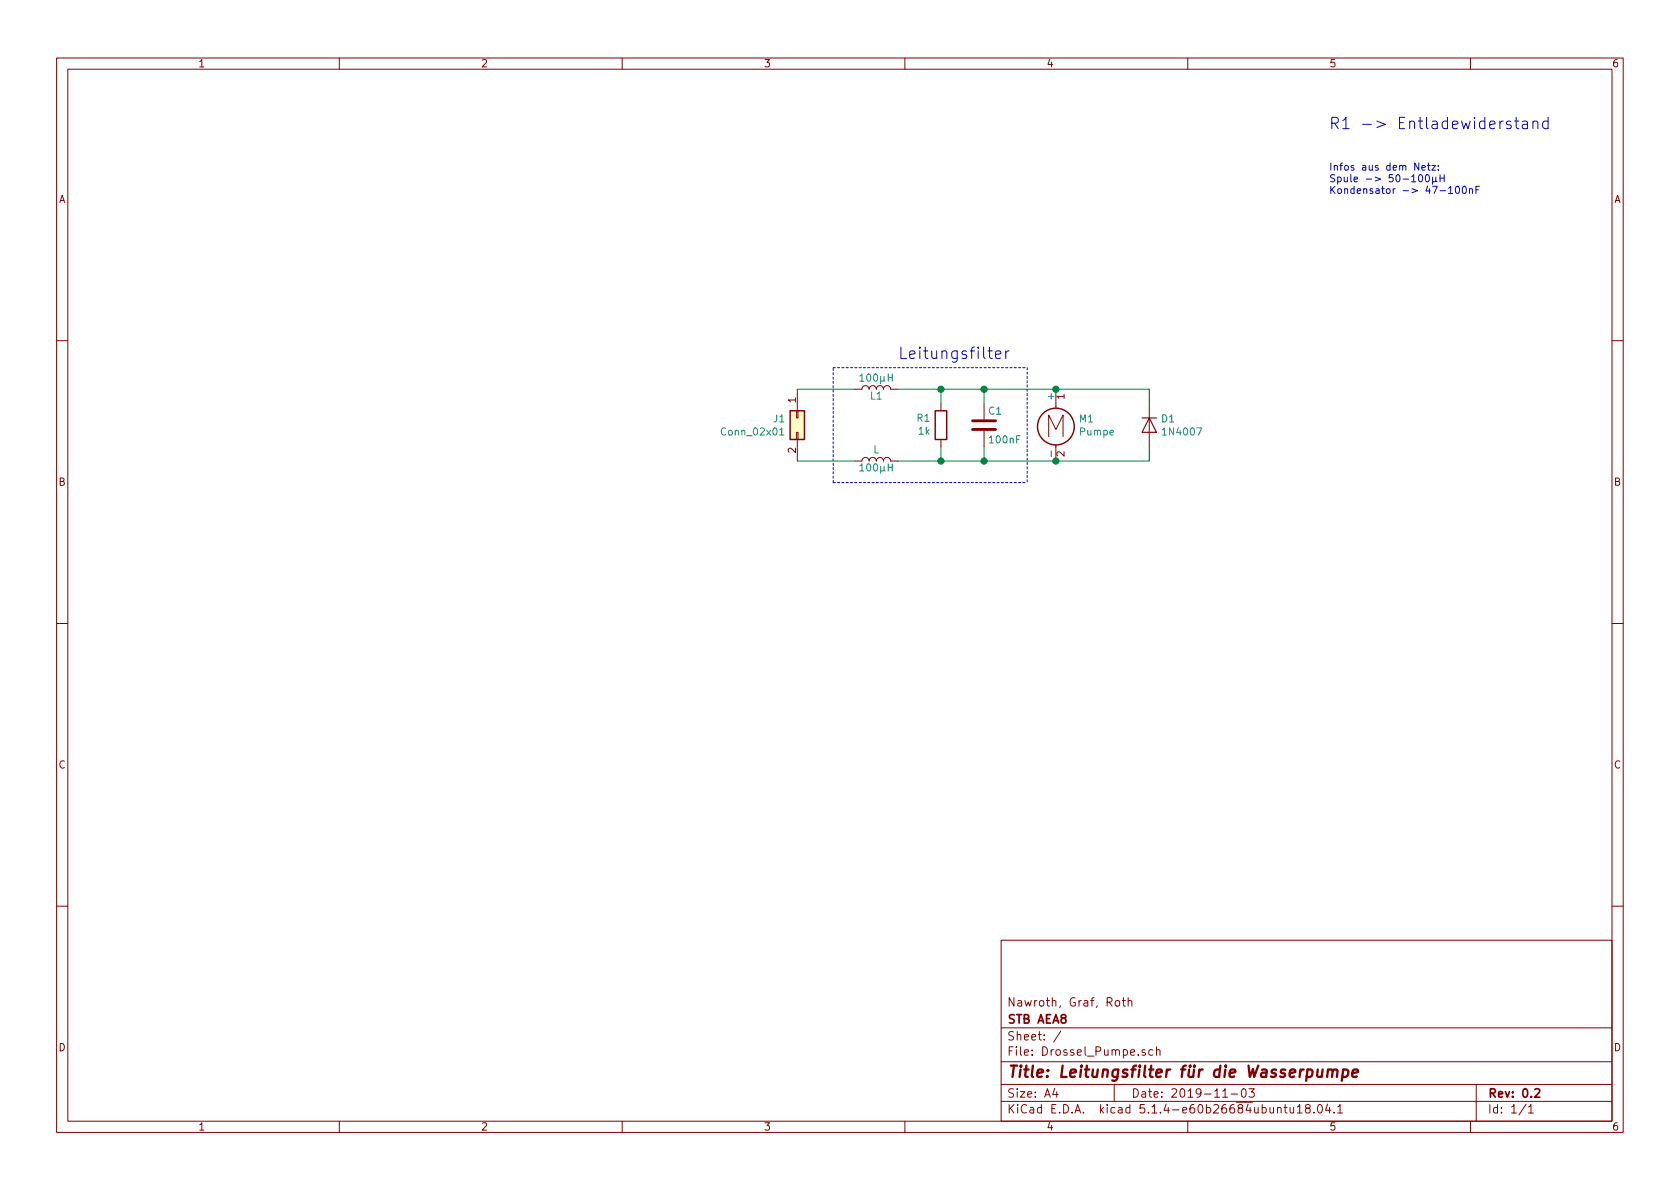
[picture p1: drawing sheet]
EESchema Schematic File Version 4
LIBS:Drossel_Pumpe-cache
EELAYER 30 0
EELAYER END
$Descr A4 11693 8268
encoding utf-8
Sheet 1 1
Title "Leitungsfilter für die Wasserpumpe"
Date "2019-11-03"
Rev "0.2"
Comp "STB AEA8"
Comment1 "Nawroth, Graf, Roth"
Comment2 ""
Comment3 ""
Comment4 ""
$EndDescr
$Comp
L Drossel_Pumpe-rescue:L L1
U 1 1
P 6100 2700
F 0 "L1" V 6050 2700 50  0000 C CNN
F 1 "100µH" V 6175 2700 50  0000 C CNN
F 2 "" H 6100 2700 50  0001 C CNN
F 3 "" H 6100 2700 50  0001 C CNN
	1    6100 2700
	0    -1   -1   0   
$EndComp
$Comp
L Drossel_Pumpe-rescue:C C1
U 1 1
P 6850 2950
F 0 "C1" H 6875 3050 50  0000 L CNN
F 1 "100nF" H 6875 2850 50  0000 L CNN
F 2 "" H 6888 2800 50  0001 C CNN
F 3 "" H 6850 2950 50  0001 C CNN
	1    6850 2950
	1    0    0    -1  
$EndComp
$Comp
L Drossel_Pumpe-rescue:L 100µH
U 1 1
P 6100 3200
F 0 "100µH" V 6050 3200 50  0000 C CNN
F 1 "L" V 6175 3200 50  0000 C CNN
F 2 "" H 6100 3200 50  0001 C CNN
F 3 "" H 6100 3200 50  0001 C CNN
	1    6100 3200
	0    -1   -1   0   
$EndComp
$Comp
L Connector_Generic:Conn_02x01 J1
U 1 1
P 5550 2900
F 0 "J1" V 5554 2980 50  0000 L CNN
F 1 "Conn_02x01" V 5645 2980 50  0000 L CNN
F 2 "" H 5550 2900 50  0001 C CNN
F 3 "~" H 5550 2900 50  0001 C CNN
	1    5550 2900
	0    -1   1    0   
$EndComp
Wire Wire Line
	5550 2700 5950 2700
Wire Wire Line
	6250 2700 6550 2700
Wire Wire Line
	5550 3200 5950 3200
Wire Wire Line
	6850 2800 6850 2700
Wire Wire Line
	6850 3100 6850 3200
$Comp
L Motor:Motor_DC M1
U 1 1
P 7350 2900
F 0 "M1" H 7508 2896 50  0000 L CNN
F 1 "Pumpe" H 7508 2805 50  0000 L CNN
F 2 "" H 7350 2810 50  0001 C CNN
F 3 "~" H 7350 2810 50  0001 C CNN
	1    7350 2900
	1    0    0    -1  
$EndComp
Wire Wire Line
	7350 2700 6850 2700
Wire Wire Line
	7350 3200 6850 3200
$Comp
L Device:D D1
U 1 1
P 8000 2950
F 0 "D1" V 7954 3029 50  0000 L CNN
F 1 "1N4007" V 8045 3029 50  0000 L CNN
F 2 "" H 8000 2950 50  0001 C CNN
F 3 "~" H 8000 2950 50  0001 C CNN
	1    8000 2950
	0    1    1    0   
$EndComp
Wire Wire Line
	7350 2700 8000 2700
Wire Wire Line
	8000 2700 8000 2800
Connection ~ 7350 2700
Wire Wire Line
	8000 3100 8000 3200
Wire Wire Line
	8000 3200 7350 3200
Connection ~ 7350 3200
Wire Notes Line
	7150 2550 7150 3350
Wire Notes Line
	5800 3350 5800 2550
Text Notes 6250 2500 0    79   ~ 0
Leitungsfilter
Text Notes 9250 1350 0    50   ~ 0
Infos aus dem Netz:\nSpule -> 50-100µH\nKondensator -> 47-100nF
$Comp
L Device:R R1
U 1 1
P 6550 2950
F 0 "R1" H 6480 2904 50  0000 R CNN
F 1 "1k" H 6480 2995 50  0000 R CNN
F 2 "" V 6480 2950 50  0001 C CNN
F 3 "~" H 6550 2950 50  0001 C CNN
	1    6550 2950
	1    0    0    1   
$EndComp
Wire Wire Line
	6550 2800 6550 2700
Wire Wire Line
	6550 2700 6850 2700
Connection ~ 6550 2700
Connection ~ 6850 2700
Wire Wire Line
	6250 3200 6550 3200
Connection ~ 6850 3200
Wire Wire Line
	6550 3100 6550 3200
Connection ~ 6550 3200
Wire Wire Line
	6550 3200 6850 3200
Wire Notes Line
	5800 2550 7150 2550
Wire Notes Line
	5800 3350 7150 3350
Text Notes 9250 900  0    79   ~ 0
R1 -> Entladewiderstand
$EndSCHEMATC
